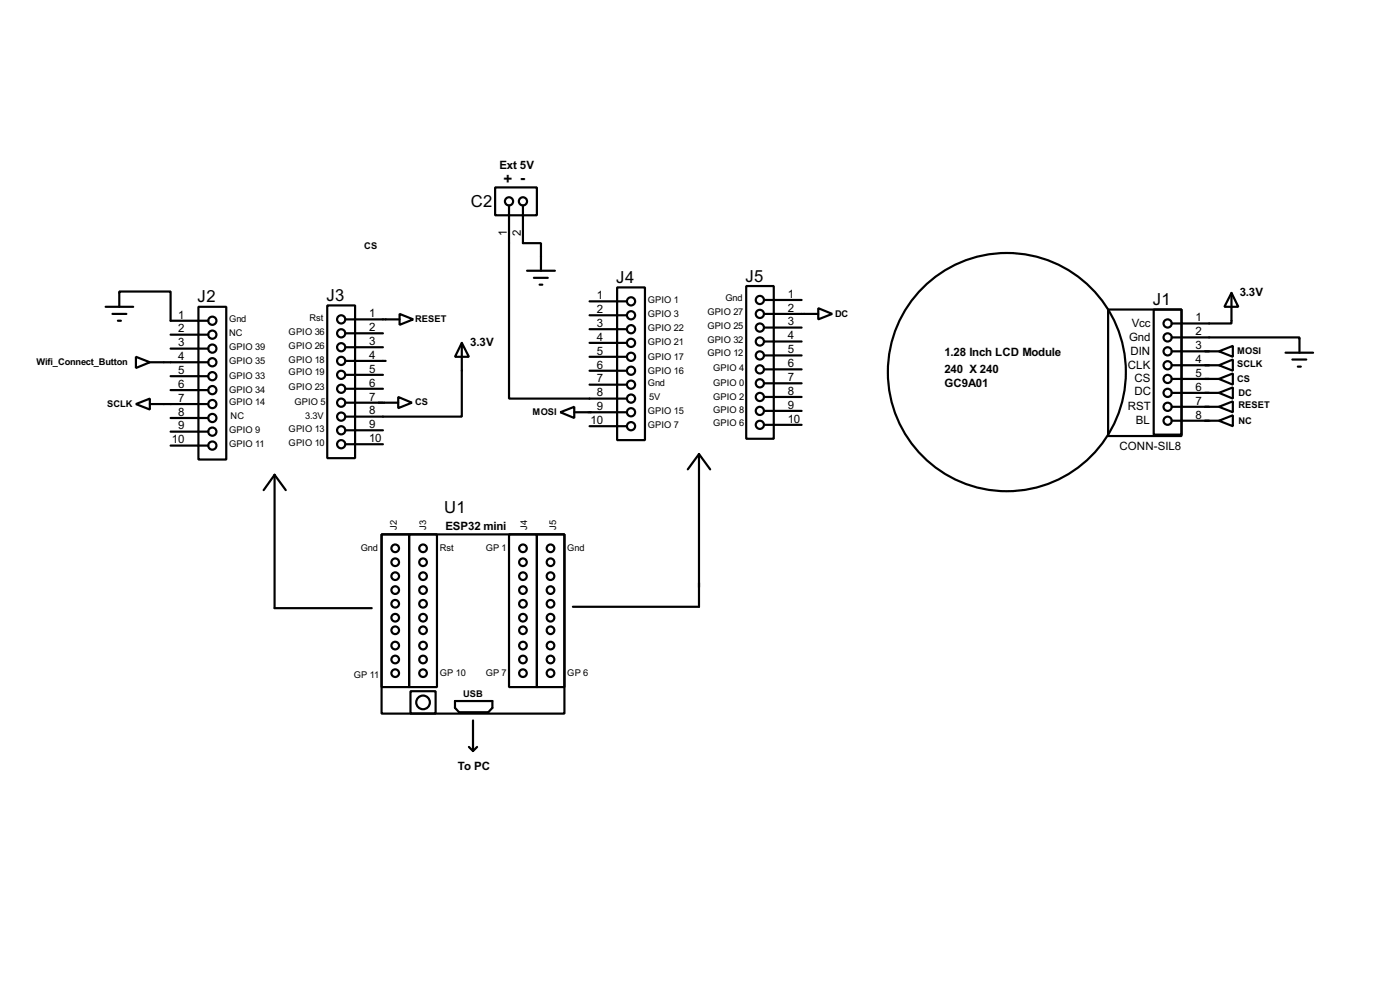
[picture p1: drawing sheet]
<svg xmlns="http://www.w3.org/2000/svg" width="256mm" height="180mm" viewBox="0 0 256 180" stroke-linecap="round" stroke-linejoin="round" font-family="sans-serif">
<g fill="none" stroke="#000" stroke-width=".4">
<path d="M90.7 34.3h7.7v5.1h-7.7zM93.3 37.6v35.4h21.6M95.8 37.6v6.9h3.3v5.1M19.4 56.2h5M20.6 57.5h2.6M21.6 58.7h.6M21.9 56.2v-2.8h9.4v5.3h6.9M36.4 56.2h5.1v27.9h-5.1zM60 55.9h5.1v28h-5.1zM63.3 58.5h9.9M73.2 57.5l2.5 1-2.5 1zM96.6 49.6h5.1"/>
<path d="M97.8 50.9h2.6M98.9 52.1h.5M108 55.2h6.9M108 57.7h6.9M113.1 52.6h5.1v28h-5.1zM136.7 52.4h5.1v27.9h-5.1zM140 54.9h6.9M140 57.5h9.9M140 60h6.9M149.9 56.4l2.6 1.1-2.6 1zM203 56.7h13.5v23.1h-13.5zM211.4 56.7h5.1v22.9h-5.1z"/>
<path d="M225.6 53.6l1.3 2.6h-2.6zM225.6 53.6v5.6h-10.9M24.9 74l2.6-1v2zM24.9 65.3l2.6 1-2.6 1.1zM27.5 74h10.7M27.5 66.3h10.7M31.3 61.3h6.9M31.3 63.8h6.9M31.3 68.9h6.9M31.3 71.4h6.9M31.3 76.5h6.9M31.3 79h6.9"/>
<path d="M63.3 61h6.9M63.3 63.6h6.9M63.3 66.1h7.4M63.3 68.6h6.9M63.3 71.2h6.9M63.3 73.7h9.7M63.3 78.8h6.9M73 72.7l2.5 1-2.5 1zM84.6 62.8l1.3 2.5h-2.5zM84.6 62.8v13.5h-21.3M102.7 75.5l2.5-1v2zM105.2 75.5h9.7"/>
<path d="M108 60.3h6.9M108 62.8h6.9M108 65.3h6.9M108 67.9h6.9M108 70.4h6.9M108 78h6.9M140 62.5h6.9M140 65.1h6.9M140 67.6h6.9M140 70.2h6.9M140 72.7h6.9M140 75.2h6.9"/>
<path d="M140 77.8h6.9M214.7 61.8h23.4v2.8M214.7 64.3h8.6M214.7 66.9h8.6M214.7 69.4h8.6M214.7 71.9h8.6M214.7 74.5h8.6M214.7 77h8.6M223.3 64.3l2.6-1v2zM223.3 66.9l2.6-1.1v2.1zM223.3 69.4l2.6-1v2zM223.3 71.9l2.6-1v2.1z"/>
<path d="M223.3 74.5l2.6-1v2zM223.3 77l2.6-1v2zM235.5 64.6h5.1M236.8 65.8h2.5M237.8 67.1h.5M31.3 81.6h6.9M50.3 86.9l-2 2.8M50.3 86.9l2.1 2.8M50.3 86.9v24.4h17.8M63.3 81.3h6.9M69.9 97.8h33.5v32.8h-33.5zM69.9 97.8h5.1v28h-5.1z"/>
<path d="M75 97.8h5.1v28h-5.1zM93.3 97.8h5.1v28h-5.1zM98.4 97.8h5v28h-5zM128.1 83.1l-2.1 2.8M128.1 83.1l2 2.8M128.1 83.1v28h-23.1M75.2 126.5h4.6v4.1h-4.6zM83.4 128.3h6.8v1.3l-.7 .8h-5.4l-.7-.8zM85.9 136.7l.8 .8M86.7 131.9v5.6M87.4 136.7l-.7 .8"/>
<circle cx="93.2" cy="36.9" r=".75"/>
<circle cx="95.8" cy="36.9" r=".75"/>
<circle cx="38.9" cy="58.7" r=".75"/>
<circle cx="62.5" cy="58.5" r=".75"/>
<circle cx="115.6" cy="55.2" r=".75"/>
<circle cx="115.6" cy="57.7" r=".75"/>
<circle cx="139.2" cy="54.9" r=".75"/>
<circle cx="139.2" cy="60" r=".75"/>
<circle cx="139.2" cy="57.5" r=".75"/>
<circle cx="213.9" cy="59.2" r=".75"/>
<circle cx="38.9" cy="66.3" r=".75"/>
<circle cx="38.9" cy="76.5" r=".75"/>
<circle cx="38.9" cy="63.8" r=".75"/>
<circle cx="38.9" cy="74" r=".75"/>
<circle cx="38.9" cy="79" r=".75"/>
<circle cx="38.9" cy="61.3" r=".75"/>
<circle cx="38.9" cy="68.9" r=".75"/>
<circle cx="38.9" cy="71.4" r=".75"/>
<circle cx="62.5" cy="68.6" r=".75"/>
<circle cx="62.5" cy="73.7" r=".75"/>
<circle cx="62.5" cy="71.2" r=".75"/>
<circle cx="62.5" cy="61" r=".75"/>
<circle cx="62.5" cy="76.3" r=".75"/>
<circle cx="62.5" cy="78.8" r=".75"/>
<circle cx="62.5" cy="66.1" r=".75"/>
<circle cx="62.5" cy="63.6" r=".75"/>
<circle cx="115.6" cy="70.4" r=".75"/>
<circle cx="115.6" cy="62.8" r=".75"/>
<circle cx="115.6" cy="73" r=".75"/>
<circle cx="115.6" cy="60.3" r=".75"/>
<circle cx="115.6" cy="78" r=".75"/>
<circle cx="115.6" cy="75.5" r=".75"/>
<circle cx="115.6" cy="67.9" r=".75"/>
<circle cx="115.6" cy="65.3" r=".75"/>
<circle cx="139.2" cy="75.2" r=".75"/>
<circle cx="139.2" cy="62.5" r=".75"/>
<circle cx="139.2" cy="65.1" r=".75"/>
<circle cx="139.2" cy="72.7" r=".75"/>
<circle cx="139.2" cy="67.6" r=".75"/>
<circle cx="139.2" cy="77.8" r=".75"/>
<circle cx="139.2" cy="70.2" r=".75"/>
<circle cx="184.4" cy="68.1" r="21.8"/>
<circle cx="213.9" cy="77" r=".75"/>
<circle cx="213.9" cy="61.8" r=".75"/>
<circle cx="213.9" cy="69.4" r=".75"/>
<circle cx="213.9" cy="64.3" r=".75"/>
<circle cx="213.9" cy="66.9" r=".75"/>
<circle cx="213.9" cy="71.9" r=".75"/>
<circle cx="213.9" cy="74.5" r=".75"/>
<circle cx="38.9" cy="81.6" r=".75"/>
<circle cx="62.5" cy="81.3" r=".75"/>
<circle cx="72.4" cy="102.9" r=".7"/>
<circle cx="72.4" cy="105.5" r=".7"/>
<circle cx="72.4" cy="118.2" r=".7"/>
<circle cx="72.4" cy="100.4" r=".7"/>
<circle cx="72.4" cy="108" r=".7"/>
<circle cx="72.4" cy="110.5" r=".7"/>
<circle cx="72.4" cy="115.4" r=".7"/>
<circle cx="72.4" cy="113.1" r=".7"/>
<circle cx="77.5" cy="118.2" r=".7"/>
<circle cx="77.5" cy="110.5" r=".7"/>
<circle cx="77.5" cy="108" r=".7"/>
<circle cx="77.5" cy="115.4" r=".7"/>
<circle cx="77.5" cy="102.9" r=".7"/>
<circle cx="77.5" cy="105.5" r=".7"/>
<circle cx="77.5" cy="113.1" r=".7"/>
<circle cx="77.5" cy="100.4" r=".7"/>
<circle cx="95.8" cy="118.2" r=".7"/>
<circle cx="95.8" cy="115.4" r=".7"/>
<circle cx="95.8" cy="102.9" r=".7"/>
<circle cx="95.8" cy="105.5" r=".7"/>
<circle cx="95.8" cy="100.4" r=".7"/>
<circle cx="95.8" cy="113.1" r=".7"/>
<circle cx="95.8" cy="110.5" r=".7"/>
<circle cx="95.8" cy="108" r=".7"/>
<circle cx="100.8" cy="102.9" r=".7"/>
<circle cx="100.8" cy="118.2" r=".7"/>
<circle cx="100.8" cy="105.5" r=".7"/>
<circle cx="100.8" cy="113.1" r=".7"/>
<circle cx="100.8" cy="110.5" r=".7"/>
<circle cx="100.8" cy="100.4" r=".7"/>
<circle cx="100.8" cy="115.4" r=".7"/>
<circle cx="100.8" cy="108" r=".7"/>
<circle cx="72.4" cy="120.7" r=".7"/>
<circle cx="72.4" cy="123.2" r=".7"/>
<circle cx="77.5" cy="128.6" r="1.25"/>
<circle cx="77.5" cy="120.7" r=".7"/>
<circle cx="77.5" cy="123.2" r=".7"/>
<circle cx="95.8" cy="120.7" r=".7"/>
<circle cx="95.8" cy="123.2" r=".7"/>
<circle cx="100.8" cy="123.2" r=".7"/>
<circle cx="100.8" cy="120.7" r=".7"/>
</g>
<g font-size="3.4">
<text x="86.3" y="37.9">C2</text>
<text x="112.9" y="51.8">J4</text>
<text x="136.6" y="51.5">J5</text>
<text x="36.2" y="55.4">J2</text>
<text x="59.8" y="55.1">J3</text>
<text x="211.2" y="55.9">J1</text>
<text x="81.4" y="94">U1</text>
</g>
<text font-size="3.1" x="92.3" y="33.7">+ -</text>
<g font-size="2.4">
<text x="91.5" y="30.9">Ext 5V</text>
<text x="92.9" y="43.1" transform="rotate(-90 92.9 43.1)">1</text>
<text x="95.4" y="43.1" transform="rotate(-90 95.4 43.1)">2</text>
<text x="32.7" y="58.3">1</text>
<text x="67.6" y="58.1">1</text>
<text x="109.4" y="54.7">1</text>
<text x="109.4" y="57.3">2</text>
<text x="109.4" y="59.9">3</text>
<text x="144.3" y="54.5">1</text>
<text x="144.3" y="57.1">2</text>
<text x="144.3" y="59.6">3</text>
<text x="207.3" y="59.9">Vcc</text>
<text x="219" y="58.8">1</text>
<text x="227.1" y="54.3">3.3V</text>
<text x="32.7" y="60.9">2</text>
<text x="32.7" y="63.4">3</text>
<text x="32.7" y="65.9">4</text>
<text x="67.6" y="60.6">2</text>
<text x="67.6" y="63.1">3</text>
<text x="67.6" y="65.6">4</text>
<text x="86.2" y="63.4">3.3V</text>
<text x="109.4" y="62.4">4</text>
<text x="109.4" y="64.9">5</text>
<text x="144.3" y="62.1">4</text>
<text x="144.3" y="64.7">5</text>
<text x="173" y="65.2">1.28 Inch LCD Module</text>
<text x="206.8" y="62.4">Gnd</text>
<text x="207.1" y="64.9">DIN</text>
<text x="219" y="61.4">2</text>
<text x="219" y="63.9">3</text>
<text x="32.7" y="68.4">5</text>
<text x="32.7" y="71">6</text>
<text x="67.6" y="68.2">5</text>
<text x="67.6" y="70.8">6</text>
<text x="109.4" y="67.4">6</text>
<text x="109.4" y="70">7</text>
<text x="144.3" y="67.2">6</text>
<text x="144.3" y="69.8">7</text>
<text x="173" y="68.2">240 X 240</text>
<text x="173" y="70.8">GC9A01</text>
<text x="206.6" y="67.4">CLK</text>
<text x="207.8" y="70">CS</text>
<text x="219" y="66.5">4</text>
<text x="219" y="69">5</text>
<text x="219" y="71.5">6</text>
<text x="32.7" y="73.6">7</text>
<text x="32.7" y="76.1">8</text>
<text x="67.6" y="73.3">7</text>
<text x="67.6" y="75.8">8</text>
<text x="108.2" y="77.6">10</text>
<text x="109.4" y="72.6">8</text>
<text x="109.4" y="75.1">9</text>
<text x="144.3" y="72.3">8</text>
<text x="144.3" y="74.8">9</text>
<text x="144.3" y="77.4">10</text>
<text x="206.6" y="75.1">RST</text>
<text x="207.8" y="72.3">DC</text>
<text x="208.1" y="77.6">BL</text>
<text x="219" y="74.1">7</text>
<text x="219" y="76.6">8</text>
<text x="31.5" y="81.1">10</text>
<text x="32.7" y="78.6">9</text>
<text x="67.6" y="78.3">9</text>
<text x="67.6" y="80.9">10</text>
<text x="205.1" y="82.4">CONN-SIL8</text>
<text x="81.6" y="97">ESP32 mini</text>
<text x="83.9" y="140.9">To PC</text>
</g>
<g font-size="1.9">
<text x="66.7" y="45.5">CS</text>
<text x="42" y="59">Gnd</text>
<text x="56.7" y="58.8">Rst</text>
<text x="76" y="59">RESET</text>
<text x="118.7" y="55.4">GPIO 1</text>
<text x="118.7" y="58">GPIO 3</text>
<text x="129.6" y="57.7">GPIO 27</text>
<text x="132.9" y="55.2">Gnd</text>
<text x="153" y="58">DC</text>
<text x="42" y="61.5">NC</text>
<text x="42" y="64.1">GPIO 39</text>
<text x="52.9" y="61.3">GPIO 36</text>
<text x="52.9" y="63.8">GPIO 26</text>
<text x="118.7" y="60.5">GPIO 22</text>
<text x="118.7" y="63.1">GPIO 21</text>
<text x="118.7" y="65.9">GPIO 17</text>
<text x="129.6" y="60.3">GPIO 25</text>
<text x="129.6" y="62.8">GPIO 32</text>
<text x="129.6" y="65.1">GPIO 12</text>
<text x="226.6" y="64.9">MOSI</text>
<text x="6.7" y="66.9">Wifi_Connect_Button</text>
<text x="42" y="66.6">GPIO 35</text>
<text x="42" y="69.4">GPIO 33</text>
<text x="42" y="72">GPIO 34</text>
<text x="52.9" y="66.3">GPIO 18</text>
<text x="52.9" y="68.7">GPIO 19</text>
<text x="52.9" y="71.5">GPIO 23</text>
<text x="118.7" y="68.4">GPIO 16</text>
<text x="118.7" y="70.7">Gnd</text>
<text x="130.6" y="67.9">GPIO 4</text>
<text x="130.6" y="70.7">GPIO 0</text>
<text x="226.6" y="67.1">SCLK</text>
<text x="226.6" y="69.9">CS</text>
<text x="19.6" y="74.5">SCLK</text>
<text x="42" y="74.2">GPIO 14</text>
<text x="42.2" y="76.8">NC</text>
<text x="53.9" y="74.2">GPIO 5</text>
<text x="55.9" y="76.8">3.3V</text>
<text x="76" y="74.2">CS</text>
<text x="97.6" y="76">MOSI</text>
<text x="118.7" y="75.8">GPIO 15</text>
<text x="118.9" y="73.2">5V</text>
<text x="130.6" y="73.2">GPIO 2</text>
<text x="130.6" y="75.5">GPIO 8</text>
<text x="226.9" y="72.5">DC</text>
<text x="226.9" y="74.8">RESET</text>
<text x="226.9" y="77.6">NC</text>
<text x="42" y="79.3">GPIO 9</text>
<text x="42" y="81.8">GPIO 11</text>
<text x="52.9" y="79">GPIO 13</text>
<text x="52.9" y="81.6">GPIO 10</text>
<text x="118.7" y="78.3">GPIO 7</text>
<text x="130.6" y="78.1">GPIO 6</text>
<text x="66.1" y="100.9">Gnd</text>
<text x="72.7" y="97" transform="rotate(-90 72.7 97)">J2</text>
<text x="78.1" y="97" transform="rotate(-90 78.1 97)">J3</text>
<text x="80.6" y="100.9">Rst</text>
<text x="89" y="100.9">GP 1</text>
<text x="96.6" y="97" transform="rotate(-90 96.6 97)">J4</text>
<text x="101.9" y="97" transform="rotate(-90 101.9 97)">J5</text>
<text x="103.9" y="100.9">Gnd</text>
<text x="64.8" y="124">GP 11</text>
<text x="80.6" y="123.8">GP 10</text>
<text x="89" y="123.8">GP 7</text>
<text x="103.9" y="123.8">GP 6</text>
<text x="84.9" y="127.6">USB</text>
</g>
</svg>
